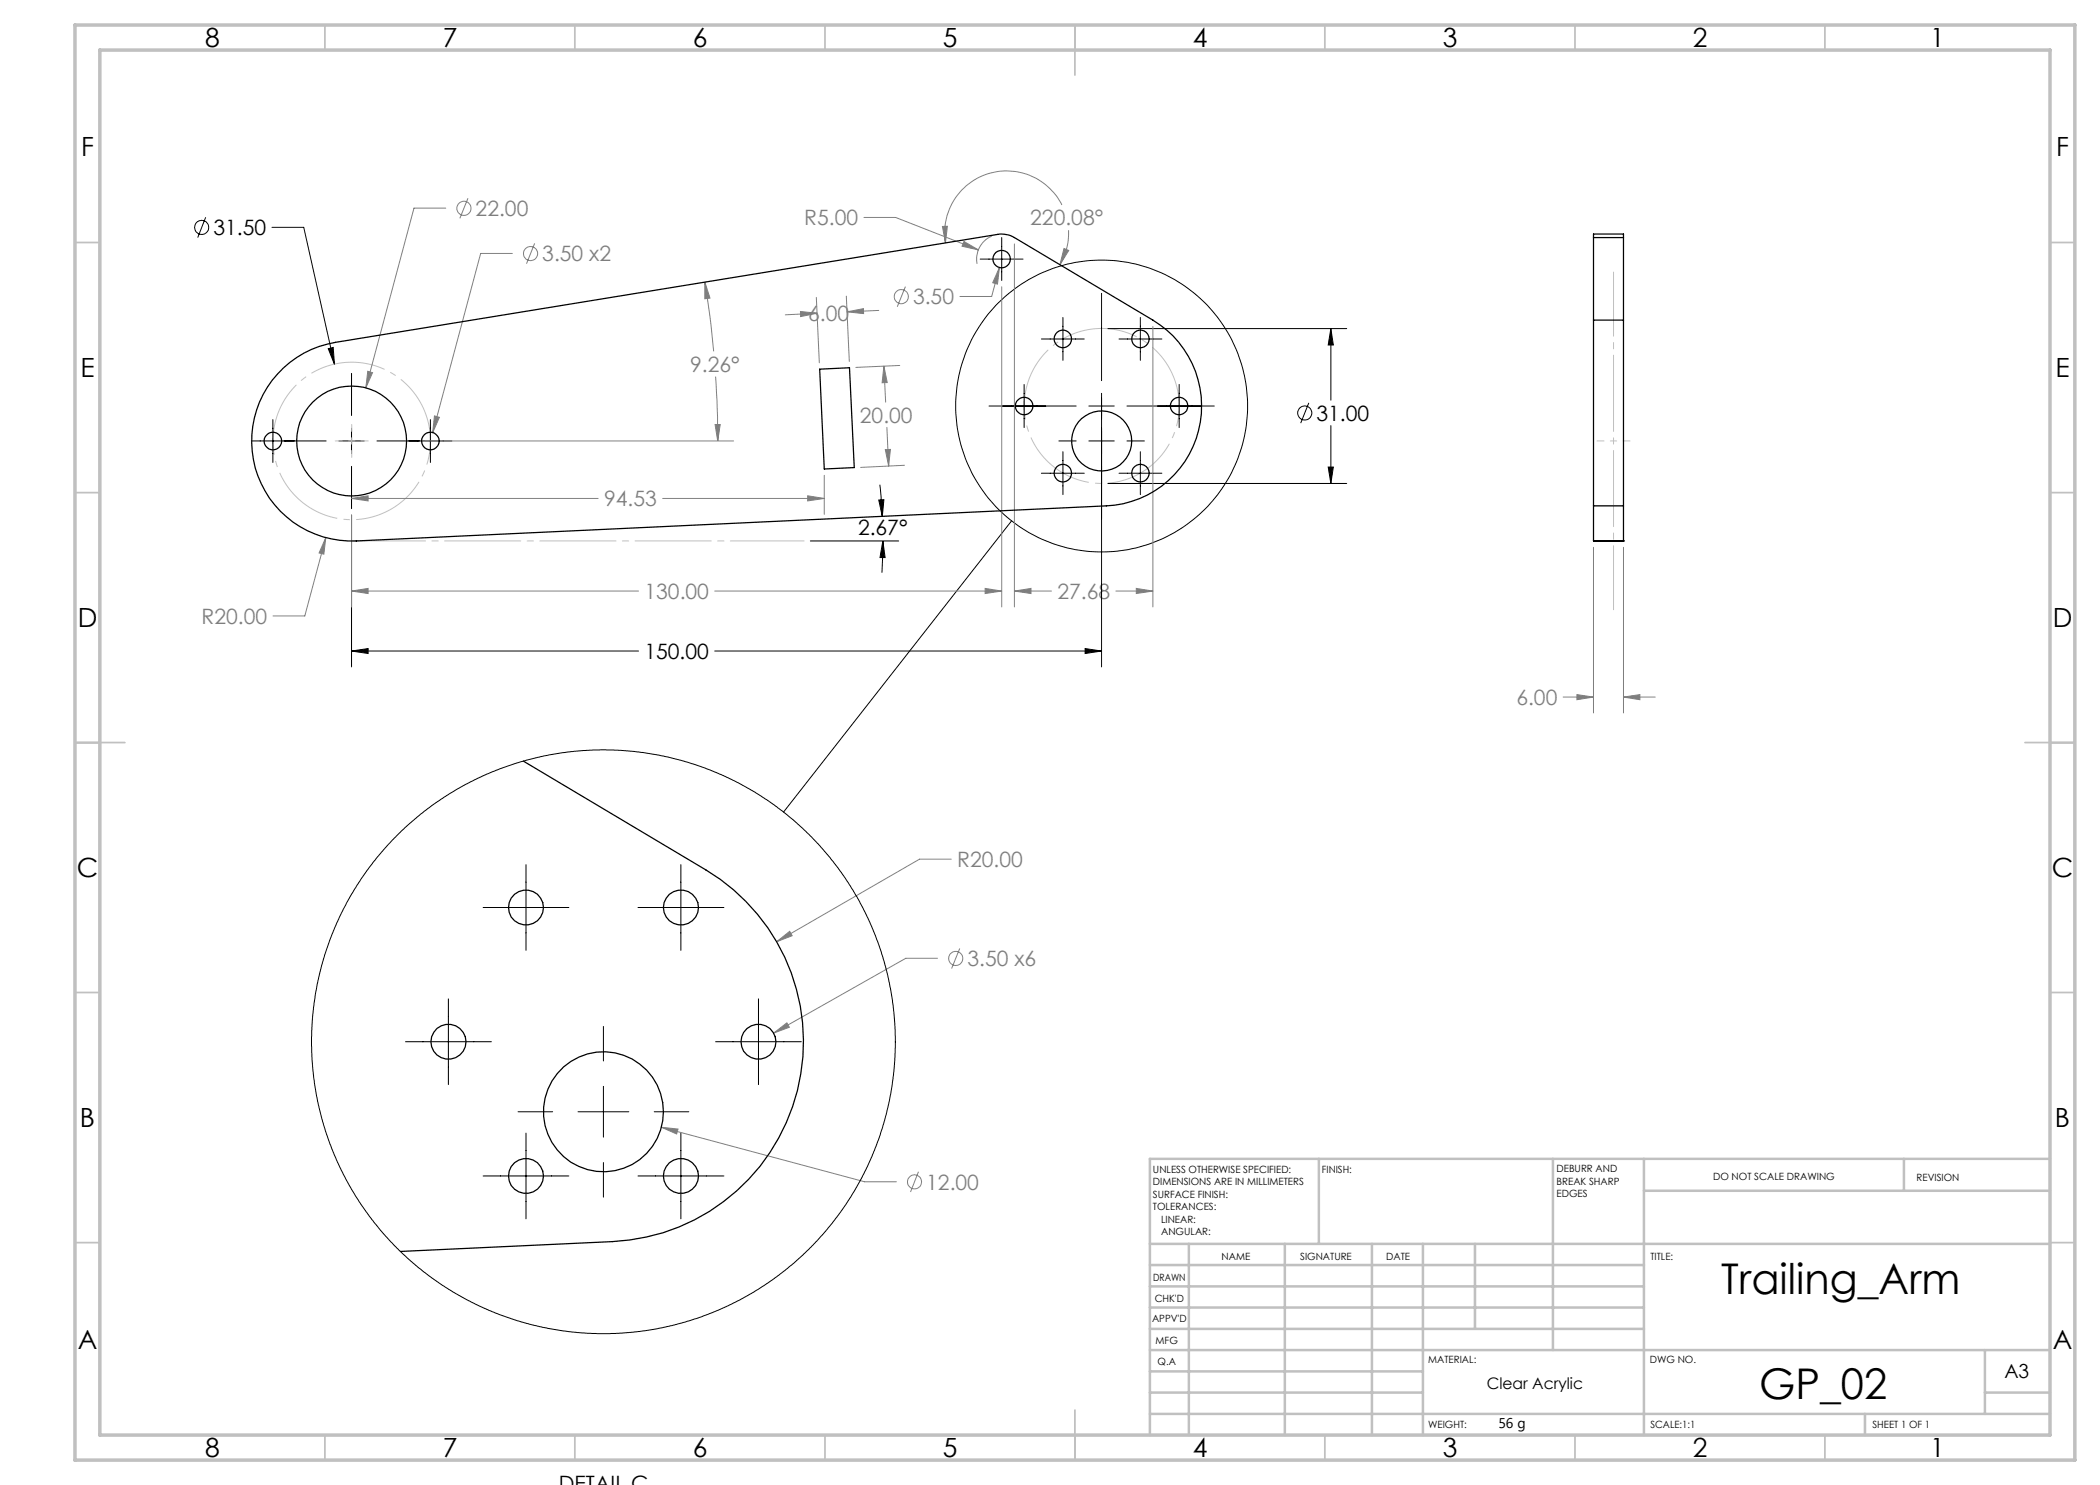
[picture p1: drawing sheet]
<svg xmlns="http://www.w3.org/2000/svg" width="420mm" height="297mm" viewBox="0 0 420 297" stroke-linecap="round" stroke-linejoin="round" font-family="sans-serif">
<g fill="none" stroke="#808080" stroke-width=".2">
<path d="M93.6 39.6l-1.6 4.1M89.1 41.6h-6.3l-9.6 36M102.5 50.7h-6.4l-9.6 35.8M106.9 48.7l-1.6 4M141 56.4l1 3.2-1 .2zM141 56.4l1 6.9 .7 7M163.3 59.5l.6 13.1M169.3 59.2l.6 13.1M172.8 43.5h6.3l16.6 6.5M181.1 57.3l-1.6 4M188.5 45.3h1l-.4 3.3zM192.8 48.3l2.9 1.7-3.3-.8z"/>
<path d="M198.3 47.2a5 5 0 0 0-2.9 5.6M199.9 53.5l-.4 3.3-1-.3zM199.9 53.5l-1.6 5.8h-6.3M200.3 57.4v64M202.9 48.8v72.6M212.4 41a12.4 12.4 0 0 0-14.9-6.2 12.4 12.4 0 0 0-8.4 13.8M212.8 49.7l.9 .4-1.7 2.8zM213.7 46a12.4 12.4 0 0 1-1.7 6.9M73.6 74.3l.9 .2-1.3 3.1zM143.1 75.3l.4 8.1v4.8M160.1 62.3l3.3 .3-3.3 .7zM163.4 62.6l-6.3 .4"/>
<path d="M169.4 62.4l3.3-.7v1zM175.8 62.1l-6.4 .3M176.8 73.2l.6 3.3h-1zM176.8 73.2l.3 7.2M180 73.1l-8.8 .4M230.6 65.3v56.1M70.3 99.7l3.3-.5v1zM70.3 99.7h49.3M85.1 88.2h61.6M86.9 83.2l1 .3-1.4 3zM132.5 99.7h32.4M143 84.9h1l-.5 3.3z"/>
<path d="M161.5 99.2l3.4 .5-3.4 .5zM164.9 95.1v7.8M177.1 89.9h1l-.4 3.3zM177.4 85.5l.3 7.7M180.9 93.1l-8.8 .4M65.2 107.5l-.4 3.3-1-.2zM65.2 107.5l-4.2 15.7h-6.4M70.3 118.2l3.3-.5v1zM70.3 103v18.4M70.3 118.2h57.4M142.9 118.2h57.4M197 117.7l3.3 .5-3.3 .5z"/>
<path d="M202.9 118.2l3.3-.5v1zM202.9 118.2h7.4M223.2 118.2h7.4M227.3 117.7l3.3 .5-3.3 .5zM318.7 109.5v33.1M324.7 109.5v33.1M312.6 139.4h6.1M315.4 138.9l3.3 .5-3.3 .5zM324.7 139.4l3.3-.5v1zM324.7 139.4h6.3M190.3 171.8h-6.4l-28.6 16.5M155.3 188.3l2.6-2 .5 .8z"/>
<path d="M187.5 191.7h-6.3l-26.5 14.9M191.9 189.7l-1.6 4M154.7 206.6l2.7-2 .5 .9zM132.3 225.5l3.3 .3-.3 1zM132.3 225.5l40.6 10.9h6.4M183.7 234.3l-1.6 4.1"/>
<circle cx="92.8" cy="41.7" r="1.41"/>
<circle cx="106.1" cy="50.7" r="1.42"/>
<circle cx="180.3" cy="59.3" r="1.42"/>
<circle cx="191.1" cy="191.7" r="1.41"/>
<circle cx="182.9" cy="236.4" r="1.41"/>
</g>
<g fill="none" stroke="#000" stroke-width=".2">
<path d="M41.1 43.5l-1.6 4M54.4 45.5h6.3l6.2 27.3M196 51.8h8.6M200.3 47.5v8.6M220.3 58.7v17.4M65.7 69.7l.9-.2 .3 3.3zM70.3 74.7v8.4M204.8 76.9v8.6M208.3 67.8h8.6M212.6 63.5v8.6M220.3 78.7v54.7M221.6 65.7h47.7"/>
<path d="M223.8 67.8h8.6M228.1 63.5v8.6M235.8 76.9v8.6M266.2 65.7v14.3M266.2 65.7l.5 3.3h-1.1zM50.3 88.2h14.9M54.6 83.9v8.6M67.8 88.2h5M70.3 85.7v5M70.3 93.3v8.4M75.4 88.2h15M86.1 83.9v8.6"/>
<path d="M176 96.9l.5 6.4M197.8 81.2h17.4M208.3 94.6h8.6M211.8 88.2h3.4M212.6 90.3v8.6M217.8 88.2h5M217.8 81.2h5M221.6 96.7h47.7M223.8 94.6h8.6M225.4 88.2h3.5M225.4 81.2h17.5M228.1 90.3v8.6"/>
<path d="M261.8 80.6l-1.7 4M265.6 93.4h1.1l-.5 3.3zM266.2 85.1v11.6M70.3 103v30.4M162.1 108.2h17.6M175.8 100l1-.1-.3 3.4zM176.6 108.2l.4 3.3h-1zM176.6 108.2l-.2 6.3M202.3 104.2l-45.6 58.2M70.3 130.2l3.3-.5v1zM70.3 130.2h57.4M142.9 130.2h77.4"/>
<path d="M217 129.7l3.3 .5-3.3 .5zM105.2 172.9v17.2M136.2 172.9v17.2M89.7 199.8v17.1M96.6 181.5h17.2M127.6 181.5h17.2M151.7 199.8v17.1M81.1 208.3h17.2M120.7 205.3v6.9M120.7 217.3v10.1M143.1 208.3h17.2M96.6 235.2h17.2"/>
<path d="M103.6 222.4h6.9M105.2 226.6v17.2M115.6 222.4h10.2M120.7 232.5v6.9M127.6 235.2h17.2M130.8 222.4h7M136.2 226.6v17.2"/>
<circle cx="40.3" cy="45.5" r="1.4"/>
<circle cx="220.3" cy="81.2" r="29.2"/>
<circle cx="260.9" cy="82.6" r="1.41"/>
</g>
<path d="M235.2 76.7a15.5 15.5 0 0 0-25.9-6.4 15.5 15.5 0 0 0 6.8 25.8 15.5 15.5 0 0 0 19.4-18.4l-.3-1" fill="none" stroke="#c0c0c0" stroke-width=".2" stroke-dasharray="15.2 1.3 1.3 1.3" stroke-dashoffset="6.6" stroke-linecap="butt"/>
<path d="M85.4 83.6a15.7 15.7 0 0 0-26.3-6.4 15.7 15.7 0 0 0 7 26.1 15.7 15.7 0 0 0 19.6-18.6l-.3-1.1" fill="none" stroke="#c0c0c0" stroke-width=".2" stroke-dasharray="15.2 1.3 1.3 1.3" stroke-dashoffset="5.8" stroke-linecap="butt"/>
<path d="M70.3 91.5v-6.6M73.6 88.2h-6.6M326 88.2h-6.6" fill="none" stroke="#c0c0c0" stroke-width=".2" stroke-dasharray="15.2 1.3 1.3 1.3" stroke-dashoffset="13.8"/>
<path d="M70.3 108.2h90.5" fill="none" stroke="#c0c0c0" stroke-width=".2" stroke-dasharray="15.2 1.3 1.3 1.3" stroke-dashoffset=".5"/>
<path d="M322.7 54.4v67.6" fill="none" stroke="#c0c0c0" stroke-width=".2" stroke-dasharray="15.2 1.3 1.3 1.3" stroke-dashoffset="2.4"/>
<g fill="none" stroke="#c0c0c0" stroke-width=".35">
<path d="M65 5v5M115 5v5M165 5v5M215 5v10M265 5v5M315 5v5M365 5v5M15 48.5h5M410 48.5h5M15 98.5h5M410 98.5h5M15 148.5h10"/>
<path d="M405 148.5h10M15 198.5h5M410 198.5h5M15 248.5h5M410 248.5h5M65 287v5M115 287v5M165 287v5M215 282v10M265 287v5M315 287v5M365 287v5"/>
</g>
<g fill="none" stroke="#c0c0c0" stroke-width=".5">
<path d="M263.8 231.8v17M310.6 231.8v38.2M328.8 231.8v55.2M328.8 238.2h81.2M380.8 231.8v6.4M410 231.8h-180v55.2M230 248.8h180M230 257.3h98.8M230 253h98.8M237.8 248.8v38.2M257 248.8v38.2M274.4 248.8v38.2"/>
<path d="M284.6 248.8v38.2M295 248.8v17M230 265.8h98.8M230 261.5h98.8M230 278.5h54.6M230 274.3h54.6M230 270h180M397 278.5h13M397 270v12.8M230 282.8h180M373 282.8v4.2"/>
</g>
<path d="M15 5h400v287h-400zM20 10h390v277h-390z" fill="none" stroke="#c0c0c0" stroke-width=".7"/>
<path d="M265.6 93.4h1.1l-.5 3.3zM266.2 65.7l.5 3.3h-1.1zM65.7 69.7l1.2 3.1-.3-3.3zM176.6 108.2l.4 3.3h-1zM175.8 100l1-.1-.3 3.4zM217 129.7l3.3 .5-3.3 .5zM70.3 130.2l3.3-.5v1z" fill="#000"/>
<path d="M73.6 74.3l-.4 3.3 1.3-3.1zM86.9 83.2l-.4 3.3 1.4-3zM65.2 107.5l-1.4 3.1 1 .2zM143 84.9h1l-.5 3.3zM141 56.4l1 3.2-1 .2zM199.9 53.5l-1.4 3 1 .3zM192.8 48.3l-.4 .9 3.3 .8zM188.5 45.3h1l-.4 3.3zM212.8 49.7l.9 .4-1.7 2.8zM197 117.7l3.3 .5-3.3 .5zM70.3 118.2l3.3-.5v1zM202.9 118.2l3.3-.5v1zM227.3 117.7l3.3 .5-3.3 .5zM176.8 73.2l.6 3.3h-1zM177.1 89.9h1l-.4 3.3zM160.1 62.3l3.3 .3-3.3 .7zM169.4 62.4l3.3-.7v1zM161.5 99.2l3.4 .5-3.4 .5zM70.3 99.7l3.3-.5v1zM324.7 139.4l3.3-.5v1zM315.4 138.9l3.3 .5-3.3 .5zM155.3 188.3l3.1-1.2-.5-.8zM154.7 206.6l3.2-1.1-.5-.9zM132.3 225.5l3 1.3 .3-1z" fill="#808080"/>
<g fill="none" stroke="#000" stroke-width=".25">
<path d="M318.7 47.5v-.7h6v.7M318.7 47.5h6M318.7 47.5v16.5M324.7 47.5v16.5M56.7 73.6a19.7 19.7 0 0 1 10.4-5.1l132.4-21.6a5.2 5.2 0 0 1 3.4 .6l27.7 16.5a20 20 0 0 1 9.1 22.1 20 20 0 0 1-18.4 15.1l-150 7a20 20 0 0 1-19.4-12.2 20 20 0 0 1 4.8-22.4zM163.9 73.8l6-.2 1 19.9-6 .3zM318.7 64v37.2M318.7 64h6M324.7 64v37.2M318.7 108.2h.1M318.7 108.2h6M318.7 101.2h6"/>
<path d="M318.7 101.2v7M324.7 108.2h.1M324.7 101.2v7M104.7 152.2l36.5 21.8a40 40 0 0 1 18.3 44.1 40 40 0 0 1-36.9 30.2l-42.5 2"/>
<circle cx="200.3" cy="51.8" r="1.75"/>
<circle cx="212.6" cy="67.8" r="1.75"/>
<circle cx="228.1" cy="67.8" r="1.75"/>
<circle cx="54.6" cy="88.2" r="1.76"/>
<circle cx="70.3" cy="88.2" r="11"/>
<circle cx="86.1" cy="88.2" r="1.76"/>
<circle cx="204.8" cy="81.2" r="1.75"/>
<circle cx="212.6" cy="94.6" r="1.75"/>
<circle cx="220.3" cy="88.2" r="6"/>
<circle cx="228.1" cy="94.6" r="1.75"/>
<circle cx="235.8" cy="81.2" r="1.74"/>
<circle cx="105.2" cy="181.5" r="3.5"/>
<circle cx="136.2" cy="181.5" r="3.5"/>
<circle cx="89.7" cy="208.3" r="3.5"/>
<circle cx="151.7" cy="208.3" r="3.5"/>
<circle cx="105.2" cy="235.2" r="3.5"/>
<circle cx="120.7" cy="222.4" r="12"/>
<circle cx="136.2" cy="235.2" r="3.5"/>
</g>
<circle cx="120.7" cy="208.4" r="58.4" fill="none" stroke="#000" stroke-width=".2"/>
<g font-size="8.5">
<text x="344.2" y="258.8">Trailing_Arm</text>
<text x="351.8" y="279.7">GP_02</text>
</g>
<g font-size="5.3">
<text x="41" y="9.5">8</text>
<text x="88.5" y="9.5">7</text>
<text x="138.5" y="9.5">6</text>
<text x="188.5" y="9.5">5</text>
<text x="238.5" y="9.5">4</text>
<text x="288.5" y="9.5">3</text>
<text x="338.5" y="9.5">2</text>
<text x="386" y="9.5">1</text>
<text x="16.2" y="31.3">F</text>
<text x="411.2" y="31.3">F</text>
<text x="16.1" y="75.5">E</text>
<text x="411.1" y="75.5">E</text>
<text x="15.5" y="125.5">D</text>
<text x="410.5" y="125.5">D</text>
<text x="15.4" y="175.5">C</text>
<text x="410.4" y="175.5">C</text>
<text x="16" y="225.5">B</text>
<text x="411" y="225.5">B</text>
<text x="15.5" y="269.8">A</text>
<text x="410.5" y="269.8">A</text>
<text x="41" y="291.5">8</text>
<text x="88.5" y="291.5">7</text>
<text x="138.5" y="291.5">6</text>
<text x="188.5" y="291.5">5</text>
<text x="238.5" y="291.5">4</text>
<text x="288.5" y="291.5">3</text>
<text x="338.5" y="291.5">2</text>
<text x="386" y="291.5">1</text>
</g>
<g font-size="4.2">
<text x="42.7" y="47">31.50</text>
<text x="263.3" y="84.1">31.00</text>
<text x="171.6" y="107">2.67°</text>
<text x="128.9" y="131.8">150.00</text>
</g>
<g font-size="4.2" fill="#808080">
<text x="95.1" y="43.2">22.00</text>
<text x="160.9" y="45.1">R5.00</text>
<text x="206.1" y="45.1">220.08°</text>
<text x="108.5" y="52.2">3.50 x2</text>
<text x="161.6" y="64.1">6.00</text>
<text x="182.6" y="60.9">3.50</text>
<text x="138" y="74.4">9.26°</text>
<text x="172" y="84.5">20.00</text>
<text x="120.8" y="101.3">94.53</text>
<text x="128.9" y="119.8">130.00</text>
<text x="211.5" y="119.8">27.68</text>
<text x="40.3" y="124.8">R20.00</text>
<text x="303.3" y="141">6.00</text>
<text x="191.5" y="173.4">R20.00</text>
<text x="193.5" y="193.2">3.50 x6</text>
<text x="185.2" y="237.9">12.00</text>
</g>
<text font-size="3.9" x="400.9" y="275.5">A3</text>
<text font-size="3.2" x="297.4" y="277.9">Clear Acrylic</text>
<text font-size="2.8" x="299.7" y="285.6">56 g</text>
<g font-size="2">
<text x="230.6" y="234.6">UNLESS OTHERWISE SPECIFIED:</text>
<text x="230.6" y="237.1">DIMENSIONS ARE IN MILLIMETERS</text>
<text x="230.6" y="239.6">SURFACE FINISH:</text>
<text x="264.4" y="234.6">FINISH:</text>
<text x="311.3" y="234.5">DEBURR AND</text>
<text x="311.3" y="237">BREAK SHARP</text>
<text x="311.3" y="239.5">EDGES</text>
<text x="342.6" y="236">DO NOT SCALE DRAWING</text>
<text x="383.3" y="236.2">REVISION</text>
<text x="230.6" y="242.1">TOLERANCES:</text>
<text x="232.2" y="244.6">LINEAR:</text>
<text x="232.2" y="247.1">ANGULAR:</text>
<text x="244.3" y="252">NAME</text>
<text x="260" y="251.9">SIGNATURE</text>
<text x="277.2" y="251.9">DATE</text>
<text x="330.1" y="251.9">TITLE:</text>
<text x="230.6" y="256.1">DRAWN</text>
<text x="230.9" y="260.3">CHK'D</text>
<text x="230.4" y="264.4">APPV'D</text>
<text x="231.1" y="268.8">MFG</text>
<text x="231.5" y="273">Q.A</text>
<text x="285.6" y="272.5">MATERIAL:</text>
<text x="330" y="272.5">DWG NO.</text>
<text x="285.6" y="285.5">WEIGHT:</text>
<text x="330.1" y="285.6">SCALE:1:1</text>
<text x="374.5" y="285.6">SHEET 1 OF 1</text>
</g>
</svg>
